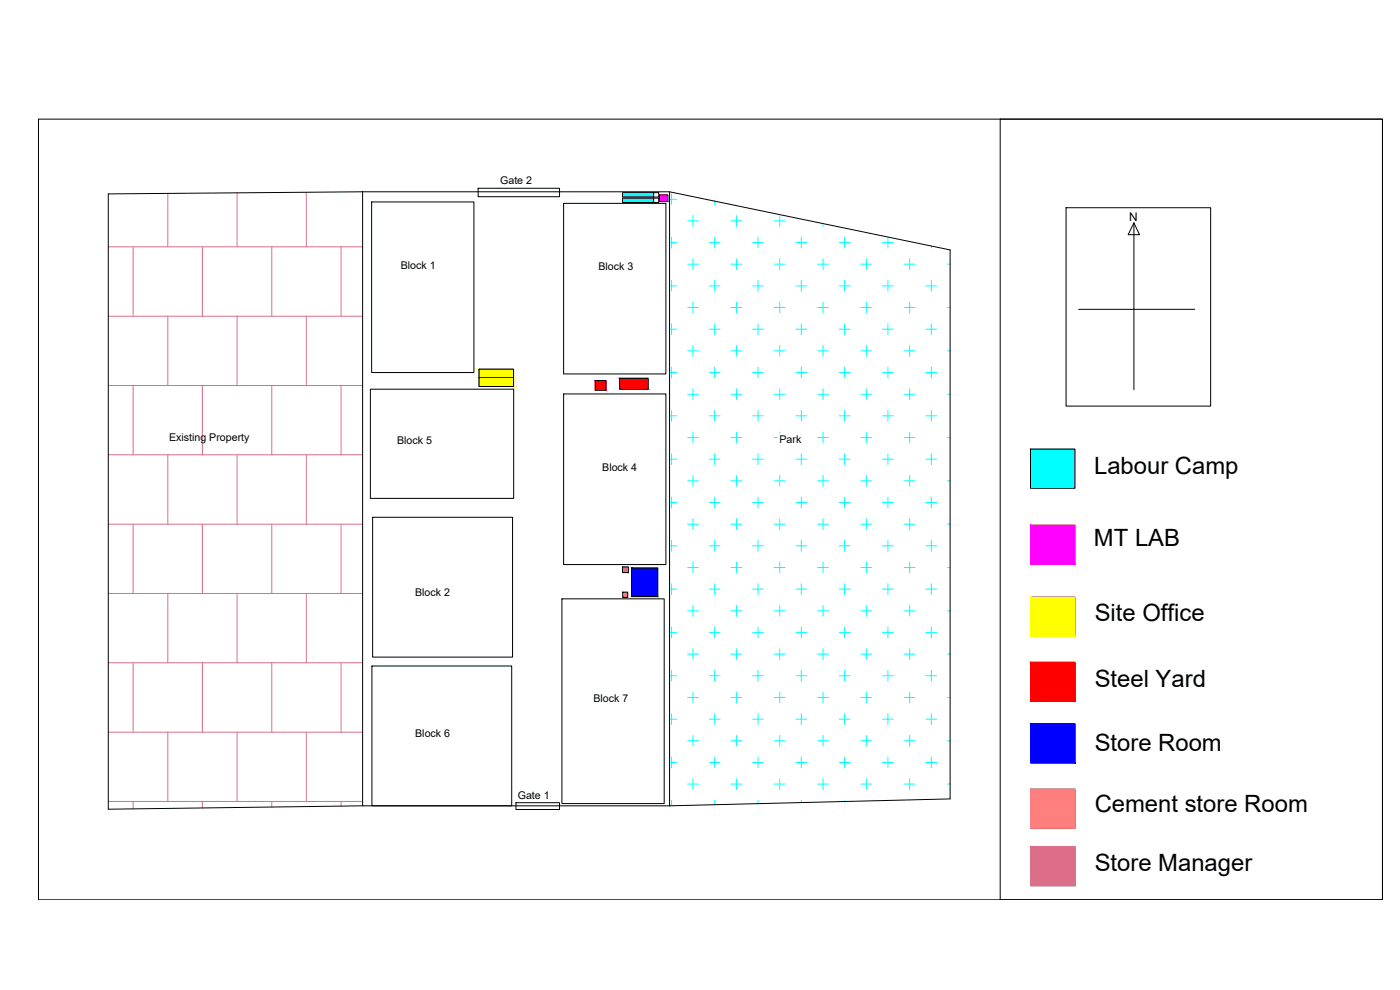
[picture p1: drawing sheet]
<svg xmlns="http://www.w3.org/2000/svg" width="420mm" height="297mm" viewBox="0 0 420 297" stroke-linecap="round" stroke-linejoin="round" font-family="sans-serif">
<!-- layer: 0 -->
<g fill="none" stroke="#0ff" stroke-width=".3">
<path d="M200.9 59.8h2.2M201.5 58.1v3.3M200.9 72.8h2.2M201.5 71.1v3.3M206.4 66.3h3.2M206.4 79.3h3.2M208 64.7v3.2M208 77.7v3.2M212.9 72.8h3.2M214.5 60.3v1.1M214.5 71.1v3.3M219.4 66.3h3.2"/>
<path d="M219.4 79.3h3.2M221 64.7v3.2M221 77.7v3.2M225.9 72.8h3.2M227.5 71.1v3.3M232.4 66.3h3.2M232.4 79.3h3.2M234 64.7v3.2M234 77.7v3.2M238.9 72.8h3.2M240.5 71.1v3.3M245.3 79.3h3.3"/>
<path d="M247 67.1v.8M247 77.7v3.2M251.9 72.8h3.2M253.5 71.1v3.3M258.3 79.3h3.3M260 77.7v3.2M264.9 72.8h3.2M266.5 71.1v3.3M271.4 79.3h3.2M273 77.7v3.2M279.5 73.8v.6M284.4 79.3h.7"/>
<path d="M200.9 85.8h2.2M200.9 98.8h2.2M201.5 84.1v3.3M201.5 97.2v3.2M206.4 92.3h3.2M208 90.6v3.3M212.9 85.8h3.2M212.9 98.8h3.2M214.5 84.1v3.3M214.5 97.2v3.2M219.4 92.3h3.2M221 90.6v3.3"/>
<path d="M225.9 85.8h3.2M225.9 98.8h3.2M227.5 84.1v3.3M227.5 97.2v3.2M232.4 92.3h3.2M234 90.6v3.3M238.9 85.8h3.2M238.9 98.8h3.2M240.5 84.1v3.3M240.5 97.2v3.2M245.3 92.3h3.3M247 90.6v3.3"/>
<path d="M251.9 85.8h3.2M251.9 98.8h3.2M253.5 84.1v3.3M253.5 97.2v3.2M258.3 92.3h3.3M260 90.6v3.3M264.9 85.8h3.2M264.9 98.8h3.2M266.5 84.1v3.3M266.5 97.2v3.2M271.4 92.3h3.2M273 90.6v3.3"/>
<path d="M277.9 85.8h3.2M277.9 98.8h3.2M279.5 84.1v3.3M279.5 97.2v3.2M284.4 92.3h.7M200.9 111.8h2.2M201.5 110.2v3.2M206.4 105.3h3.2M206.4 118.3h3.2M208 103.6v3.3M208 116.6v3.3M212.9 111.8h3.2"/>
<path d="M214.5 110.2v3.2M219.4 105.3h3.2M219.4 118.3h3.2M221 103.6v3.3M221 116.6v3.3M225.9 111.8h3.2M227.5 110.2v3.2M232.4 105.3h3.2M232.4 118.3h3.2M234 103.6v3.3M234 116.6v3.3M238.9 111.8h3.2"/>
<path d="M240.5 110.2v3.2M245.3 105.3h3.3M245.3 118.3h3.3M247 103.6v3.3M247 116.6v3.3M251.9 111.8h3.2M253.5 110.2v3.2M258.3 105.3h3.3M258.3 118.3h3.3M260 103.6v3.3M260 116.6v3.3M264.9 111.8h3.2"/>
<path d="M266.5 110.2v3.2M271.4 105.3h3.2M271.4 118.3h3.2M273 103.6v3.3M273 116.6v3.3M277.9 111.8h3.2M279.5 110.2v3.2M284.4 105.3h.7M284.4 118.3h.7M200.9 124.8h2.2M200.9 137.8h2.2M201.5 123.2v3.2"/>
<path d="M201.5 136.2v3.2M206.4 131.3h3.2M208 129.6v3.3M212.9 124.8h3.2M212.9 137.8h3.2M214.5 123.2v3.2M214.5 136.2v3.2M219.4 131.3h3.2M221 129.6v3.3M225.9 124.8h3.2M225.9 137.8h3.2M227.5 123.2v3.2"/>
<path d="M227.5 136.2v3.2M232.4 131.3h.9M234 129.6v.4M238.9 124.8h3.2M238.9 137.8h3.2M240.5 123.2v3.2M240.5 136.2v3.2M245.3 131.3h3.3M247 129.6v3.3M251.9 124.8h3.2M251.9 137.8h3.2M253.5 123.2v3.2"/>
<path d="M253.5 136.2v3.2M258.3 131.3h3.3M260 129.6v3.3M264.9 124.8h3.2M264.9 137.8h3.2M266.5 123.2v3.2M266.5 136.2v3.2M271.4 131.3h3.2M273 129.6v3.3M277.9 124.8h3.2M277.9 137.8h3.2M279.5 123.2v3.2"/>
<path d="M279.5 136.2v3.2M284.4 131.3h.7M200.9 150.8h2.2M201.5 149.2v3.2M206.4 144.3h3.2M206.4 157.3h3.2M208 142.6v3.3M208 155.6v3.3M212.9 150.8h3.2M214.5 149.2v3.2M219.4 144.3h3.2M219.4 157.3h3.2"/>
<path d="M221 142.6v3.3M221 155.6v3.3M225.9 150.8h3.2M227.5 149.2v3.2M232.4 144.3h3.2M232.4 157.3h3.2M234 142.6v3.3M234 155.6v3.3M238.9 150.8h3.2M240.5 149.2v3.2M245.3 144.3h3.3M245.3 157.3h3.3"/>
<path d="M247 142.6v3.3M247 155.6v3.3M251.9 150.8h3.2M253.5 149.2v3.2M258.3 144.3h3.3M258.3 157.3h3.3M260 142.6v3.3M260 155.6v3.3M264.9 150.8h3.2M266.5 149.2v3.2M271.4 144.3h3.2M271.4 157.3h3.2"/>
<path d="M273 142.6v3.3M273 155.6v3.3M277.9 150.8h3.2M279.5 149.2v3.2M284.4 144.3h.7M284.4 157.3h.7M200.9 163.8h2.2M200.9 176.8h2.2M201.5 162.2v3.2M201.5 175.1v3.3M206.4 170.3h3.2M208 168.6v3.3"/>
<path d="M212.9 163.8h3.2M212.9 176.8h3.2M214.5 162.2v3.2M214.5 175.1v3.3M219.4 170.3h3.2M221 168.6v3.3M225.9 163.8h3.2M225.9 176.8h3.2M227.5 162.2v3.2M227.5 175.1v3.3M232.4 170.3h3.2M234 168.6v3.3"/>
<path d="M238.9 163.8h3.2M238.9 176.8h3.2M240.5 162.2v3.2M240.5 175.1v3.3M245.3 170.3h3.3M247 168.6v3.3M251.9 163.8h3.2M251.9 176.8h3.2M253.5 162.2v3.2M253.5 175.1v3.3M258.3 170.3h3.3M260 168.6v3.3"/>
<path d="M264.9 163.8h3.2M264.9 176.8h3.2M266.5 162.2v3.2M266.5 175.1v3.3M271.4 170.3h3.2M273 168.6v3.3M277.9 163.8h3.2M277.9 176.8h3.2M279.5 162.2v3.2M279.5 175.1v3.3M284.4 170.3h.7M200.9 189.8h2.2"/>
<path d="M201.5 188.1v3.3M206.4 183.3h3.2M206.4 196.3h3.2M208 181.6v3.3M208 194.7v3.2M212.9 189.8h3.2M214.5 188.1v3.3M219.4 183.3h3.2M219.4 196.3h3.2M221 181.6v3.3M221 194.7v3.2M225.9 189.8h3.2"/>
<path d="M227.5 188.1v3.3M232.4 183.3h3.2M232.4 196.3h3.2M234 181.6v3.3M234 194.7v3.2M238.9 189.8h3.2M240.5 188.1v3.3M245.3 183.3h3.3M245.3 196.3h3.3M247 181.6v3.3M247 194.7v3.2M251.9 189.8h3.2"/>
<path d="M253.5 188.1v3.3M258.3 183.3h3.3M258.3 196.3h3.3M260 181.6v3.3M260 194.7v3.2M264.9 189.8h3.2M266.5 188.1v3.3M271.4 183.3h3.2M271.4 196.3h3.2M273 181.6v3.3M273 194.7v3.2M277.9 189.8h3.2"/>
<path d="M279.5 188.1v3.3M284.4 183.3h.7M284.4 196.3h.7M200.9 202.7h2.2M200.9 215.8h2.2M201.5 201.1v3.3M201.5 214.1v3.3M206.4 209.3h3.2M208 207.7v3.2M212.9 202.7h3.2M212.9 215.8h3.2M214.5 201.1v3.3"/>
<path d="M214.5 214.1v3.3M219.4 209.3h3.2M221 207.7v3.2M225.9 202.7h3.2M225.9 215.8h3.2M227.5 201.1v3.3M227.5 214.1v3.3M232.4 209.3h3.2M234 207.7v3.2M238.9 202.7h3.2M238.9 215.8h3.2M240.5 201.1v3.3"/>
<path d="M240.5 214.1v3.3M245.3 209.3h3.3M247 207.7v3.2M251.9 202.7h3.2M251.9 215.8h3.2M253.5 201.1v3.3M253.5 214.1v3.3M258.3 209.3h3.3M260 207.7v3.2M264.9 202.7h3.2M264.9 215.8h3.2M266.5 201.1v3.3"/>
<path d="M266.5 214.1v3.3M271.4 209.3h3.2M273 207.7v3.2M277.9 202.7h3.2M277.9 215.8h3.2M279.5 201.1v3.3M279.5 214.1v3.3M284.4 209.3h.7M200.9 228.8h2.2M201.5 227.1v3.3M206.4 222.3h3.2M206.4 235.3h3.2"/>
<path d="M208 220.7v3.2M208 233.7v3.2M212.9 228.8h3.2M214.5 227.1v3.3M219.4 222.3h3.2M219.4 235.3h3.2M221 220.7v3.2M221 233.7v3.2M225.9 228.8h3.2M227.5 227.1v3.3M232.4 222.3h3.2M232.4 235.3h3.2"/>
<path d="M234 220.7v3.2M234 233.7v3.2M238.9 228.8h3.2M240.5 227.1v3.3M245.3 222.3h3.3M245.3 235.3h3.3M247 220.7v3.2M247 233.7v3.2M251.9 228.8h3.2M253.5 227.1v3.3M258.3 222.3h3.3M258.3 235.3h3.3"/>
<path d="M260 220.7v3.2M260 233.7v3.2M264.9 228.8h3.2M266.5 227.1v3.3M271.4 222.3h3.2M271.4 235.3h3.2M273 220.7v3.2M273 233.7v3.2M277.9 228.8h3.2M279.5 227.1v3.3M284.4 222.3h.7M284.4 235.3h.7"/>
<path d="M200.9 241.8h1.3M201.5 240.1v1.7M214.5 240.1v1.3M227.5 240.1v1M240.5 240.1v.7M253.5 240.1v.4M266.5 240.1v.1"/>
</g>
<g fill="none" stroke="#dd6e8a" stroke-width=".3">
<path d="M50.4 58v16.1M71.1 57.8v16.3M91.9 57.7v16.4M32.5 74.1h76.3M39.9 74.1v20.8M60.7 74.1v20.8M81.6 74.1v20.8M102.3 74.1v20.8M32.5 94.9h76.3M50.4 94.9v20.8M71.1 94.9v20.8M91.9 94.9v20.8"/>
<path d="M32.5 115.7h76.3M39.9 115.7v20.8M60.7 115.7v20.8M81.6 115.7v20.8M102.3 115.7v20.8M32.5 136.5h76.3M50.4 136.5v20.8M71.1 136.5v20.8M91.9 136.5v20.8M32.5 157.3h76.3M39.9 157.3v20.8M60.7 157.3v20.8"/>
<path d="M81.6 157.3v20.8M102.3 157.3v20.8M32.5 178.1h76.3M50.4 178.1v20.8M71.1 178.1v20.8M91.9 178.1v20.8M32.5 198.9h76.3M39.9 198.9v20.8M60.7 198.9v20.8M81.6 198.9v20.8M102.3 198.9v20.8M32.5 219.7h76.3"/>
<path d="M50.4 219.7v20.8M71.1 219.7v20.8M91.9 219.7v20.8M32.5 240.5h76.3M39.9 240.5v2.2M60.7 240.5v1.9M81.6 240.5v1.7M102.3 240.5v1.4"/>
</g>
<g fill="none" stroke="#000" stroke-width=".3">
<path d="M11.5 35.7h403.4v234.3h-403.4zM300.2 35.7h114.7v234.3h-114.7zM108.8 57.5h92.1v184.3h-92.1zM108.8 57.5l-76.3 .7v184.6l76.3-1M143.5 56.5h24.4v2.5h-24.4zM186.8 57.8h10.9v1.3h-10.9zM186.8 59.5h10.9v1.3h-10.9zM196.2 57.8v1.3M196.2 59.5v1.3M197.9 58.5h2.5v2h-2.5zM200.9 57.5l84.2 17.5v164.7l-84.2 2.1M111.5 60.6h30.7v51.2h-30.7z"/>
<path d="M169.1 61h30.7v51.2h-30.7zM319.9 62.3h43.4v59.5h-43.4zM340.3 66.9l1.7 3.5h-3.4zM340.3 66.9v50M323.7 92.8h34.8M111.2 116.8h43v32.7h-43zM143.7 110.8h10.4v5.2h-10.4zM143.7 113.3h10.4M169.1 118.2h30.7v51.2h-30.7zM178.6 114.2h3.2v2.9h-3.2zM186 113.5h8.5v3.3h-8.5zM309.3 134.8h13.3v11.7h-13.3z"/>
<path d="M111.8 155.2h42v42h-42zM309.3 157.6h13.3v11.7h-13.3zM168.6 179.7h30.7v61.4h-30.7zM186.8 170.1h1.8v1.7h-1.8zM186.9 177.7h1.5v1.6h-1.5zM189.6 170.4h7.8v8.6h-7.8zM309.3 179.1h13.3v11.8h-13.3zM111.6 199.8h42v42h-42zM309.3 198.7h13.3v11.8h-13.3zM309.3 217.2h13.3v11.7h-13.3zM309.3 236.8h13.3v11.7h-13.3zM154.8 240.8h13.1v2.1h-13.1z"/>
<path d="M309.3 254h13.3v11.7h-13.3z"/>
</g>
<g fill="#0ff" stroke="#0ff" stroke-width=".3">
<path d="M186.8 57.8l9.4 1.3v-1.3zM186.8 57.8l9.4 1.3h-9.4z"/>
<path d="M186.8 59.5l9.4 1.3v-1.3zM186.8 59.5l9.4 1.3h-9.4z"/>
<path d="M309.3 134.8l13.3 11.7v-11.7zM309.3 134.8l13.3 11.7h-13.3z"/>
</g>
<g fill="#f0f" stroke="#f0f" stroke-width=".3">
<path d="M197.9 58.5l2.5 2v-2zM197.9 58.5l2.5 2h-2.5z"/>
<path d="M309.3 157.6l13.3 11.7v-11.7zM309.3 157.6l13.3 11.7h-13.3z"/>
</g>
<g fill="#ff0" stroke="#ff0" stroke-width=".3">
<path d="M143.7 110.8l10.4 2.5v-2.5zM143.7 110.8l10.4 2.5h-10.4z"/>
<path d="M143.7 113.3l10.4 2.7v-2.7zM143.7 113.3l10.4 2.7h-10.4z"/>
<path d="M309.3 179.1l13.3 11.8v-11.8zM309.3 179.1l13.3 11.8h-13.3z"/>
</g>
<g fill="#f00" stroke="#f00" stroke-width=".3">
<path d="M186 113.5l8.5 3.3v-3.3zM186 113.5l8.5 3.3h-8.5z"/>
<path d="M178.6 114.2l3.2 2.9v-2.9zM178.6 114.2l3.2 2.9h-3.2z"/>
<path d="M309.3 198.7l13.3 11.8v-11.8zM309.3 198.7l13.3 11.8h-13.3z"/>
</g>
<g fill="#00f" stroke="#00f" stroke-width=".3">
<path d="M189.6 170.4l7.8 8.6v-8.6zM189.6 170.4l7.8 8.6h-7.8z"/>
<path d="M309.3 217.2l13.3 11.7v-11.7zM309.3 217.2l13.3 11.7h-13.3z"/>
</g>
<g fill="#ff7f7f" stroke="#ff7f7f" stroke-width=".3">
<path d="M186.9 177.7l1.5 1.6v-1.6zM186.9 177.7l1.5 1.6h-1.5z"/>
<path d="M309.3 236.8l13.3 11.7v-11.7zM309.3 236.8l13.3 11.7h-13.3z"/>
</g>
<g fill="#dd6e8a" stroke="#dd6e8a" stroke-width=".3">
<path d="M186.8 170.1l1.8 1.7v-1.7zM186.8 170.1l1.8 1.7h-1.8z"/>
<path d="M309.3 254l13.3 11.7v-11.7zM309.3 254l13.3 11.7h-13.3z"/>
</g>
<g font-size="7.1">
<text x="328.4" y="142.3">Labour Camp</text>
<text x="328.3" y="164">MT LAB</text>
<text x="328.5" y="186.3">Site Office</text>
<text x="328.5" y="206">Steel Yard</text>
<text x="328.5" y="225.4">Store Room</text>
<text x="328.5" y="243.7">Cement store Room</text>
<text x="328.5" y="261.4">Store Manager</text>
</g>
<text font-size="3.6" x="338.9" y="66.4">N</text>
<g font-size="3.2">
<text x="150.1" y="55.2">Gate 2</text>
<text x="120.3" y="80.6">Block 1</text>
<text x="179.6" y="81">Block 3</text>
<text x="50.7" y="132.3">Existing Property</text>
<text x="119.2" y="133.3">Block 5</text>
<text x="233.9" y="132.9">Park</text>
<text x="180.7" y="141.4">Block 4</text>
<text x="124.6" y="178.7">Block 2</text>
<text x="178.1" y="210.7">Block 7</text>
<text x="124.6" y="221.1">Block 6</text>
<text x="155.4" y="239.6">Gate 1</text>
</g>
</svg>
